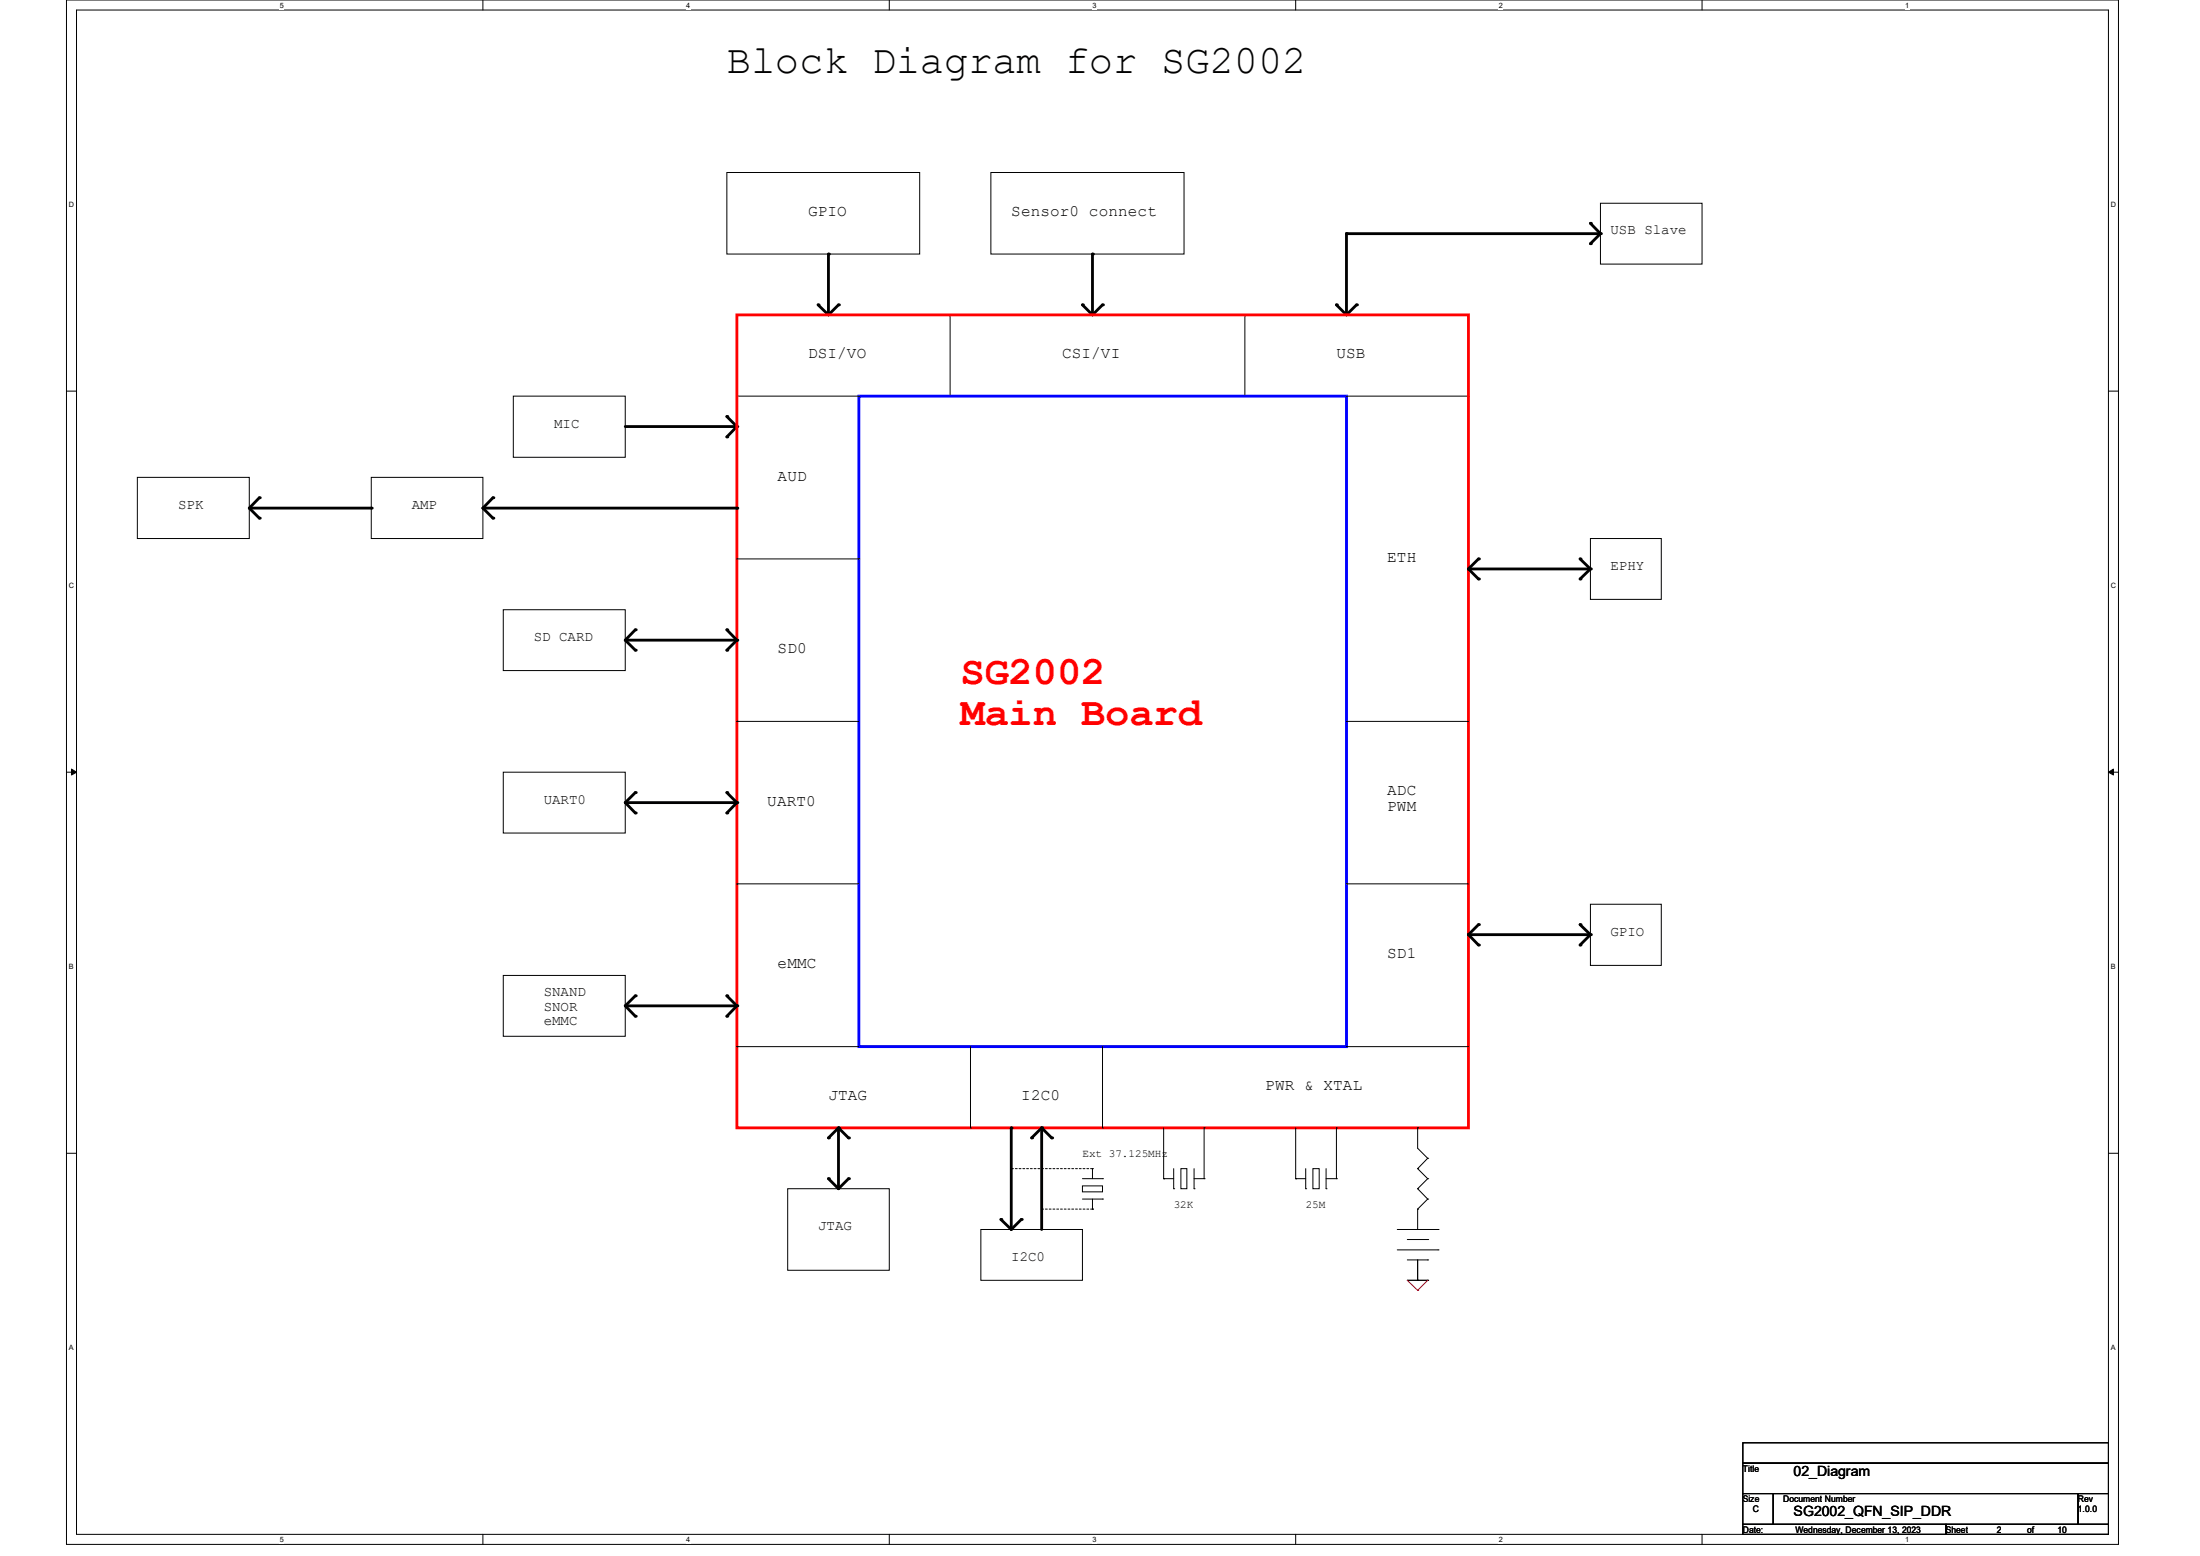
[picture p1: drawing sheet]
<svg xmlns="http://www.w3.org/2000/svg" width="297mm" height="210mm" viewBox="0 0 297 210" stroke-linecap="round" stroke-linejoin="round" font-family="sans-serif">
<path d="M9 0h277v208.4h-277zM10.3 1.4h274.3v205.7h-274.3z" fill="none" stroke="#000" stroke-width=".14"/>
<g fill="#fff">
<path d="M37.8 .1h.5v1.1h-.5z"/>
<path d="M37.8 207.2h.5v1.1h-.5z"/>
</g>
<path d="M65.2 0v1.4M65.2 207.1v1.3" fill="none" stroke="#000" stroke-width=".14"/>
<g fill="#fff">
<path d="M92.6 .1h.6v1.1h-.6z"/>
<path d="M92.6 207.2h.6v1.1h-.6z"/>
</g>
<path d="M120.1 0v1.4M120.1 207.1v1.3" fill="none" stroke="#000" stroke-width=".14"/>
<g fill="#fff">
<path d="M147.5 .1h.5v1.1h-.5z"/>
<path d="M147.5 207.2h.5v1.1h-.5z"/>
</g>
<path d="M174.9 0v1.4M174.9 207.1v1.3" fill="none" stroke="#000" stroke-width=".14"/>
<g fill="#fff">
<path d="M202.4 .1h.5v1.1h-.5z"/>
<path d="M202.4 207.2h.5v1.1h-.5z"/>
</g>
<path d="M229.8 0v1.4M229.8 207.1v1.3" fill="none" stroke="#000" stroke-width=".14"/>
<g fill="#fff">
<path d="M257.2 .1h.6v1.1h-.6z"/>
<path d="M257.2 207.2h.6v1.1h-.6z"/>
<path d="M9.3 27.1h.7v1.1h-.7z"/>
<path d="M285 27.1h.7v1.1h-.7z"/>
<path d="M9.3 78.5h.7v1.1h-.7z"/>
<path d="M285 78.5h.7v1.1h-.7z"/>
</g>
<path d="M9 52.8h1.3M284.6 52.8h1.4" fill="none" stroke="#000" stroke-width=".14"/>
<g fill="#fff">
<path d="M9.3 129.9h.6v1.1h-.6z"/>
<path d="M285 129.9h.6v1.1h-.6z"/>
</g>
<path d="M9 104.2h1.3M284.6 104.2h1.4" fill="none" stroke="#000" stroke-width=".14"/>
<path d="M9.7 103.8l.6 .4-.6 .4zM284.6 104.2l.7-.4v.8z" fill="#000" stroke="#000" stroke-width=".14"/>
<g fill="#fff">
<path d="M9.3 181.4h.6v1.1h-.6z"/>
<path d="M285 181.4h.6v1.1h-.6z"/>
</g>
<g fill="none" stroke="#000" stroke-width=".14">
<path d="M98.1 23.3h26.1v11h-26.1zM133.8 23.3h26.1v11h-26.1zM216.1 27.4h13.7v8.2h-13.7zM69.3 53.5h15.1v8.2h-15.1zM99.5 53.5h16.5M116 53.5h.1M128.3 53.5h.1M128.3 42.5v11M168.1 53.5h.1M168.1 42.5v11M181.8 53.5h16.4M198.2 53.5h.1"/>
<path d="M18.5 64.4h15.2v8.3h-15.2zM50.1 64.4h15.1v8.3h-15.1zM99.5 75.4h16.5M116 75.4h.1M214.7 72.7h9.6v8.2h-9.6zM67.9 82.3h16.5v8.2h-16.5zM99.5 97.4h.1M99.5 97.4h16.5M181.8 97.4h.1M181.8 97.4h16.4M67.9 104.2h16.5v8.2h-16.5zM99.5 119.3h.1"/>
<path d="M99.5 119.3h16.5M181.8 119.3h.1M181.8 119.3h16.4M67.9 131.7h16.5v8.2h-16.5zM214.7 122h9.6v8.3h-9.6zM9 155.7h1.3M99.5 141.3h.1M99.5 141.3h16.5M131 152.2h.1M131 141.3v10.9M146.1 159.1h2.7M147.5 157.7h.1"/>
<path d="M147.5 157.7v1.4M148.8 152.2h.1M148.8 159.1h.1M148.8 141.3v10.9M157.1 159.1h.1M157.1 159.1h1.4M157.1 152.2v6.9M158.5 157.7v2.7M159.4 157.7h.8v2.7h-.8zM161.2 159.1h1.4M161.2 157.7v2.7M162.6 159.1h.1"/>
<path d="M162.6 152.2h.1M162.6 152.2v6.9M174.9 159.1h.1M174.9 159.1h1.4M174.9 152.2v6.9M176.3 157.7v2.7M177.2 157.7h.9v2.7h-.9zM179 159.1h1.4M179 157.7v2.7M180.4 159.1h.1M180.4 152.2h.1M180.4 152.2v6.9"/>
<path d="M181.8 141.3h.1M181.8 141.3h16.4M191.4 152.2h.1M191.4 157.7h.1M191.4 152.2v2.8l1.3 1.3M191.4 157.7l1.3 1.4M192.7 156.3h.1M192.7 159.1h.1M192.7 156.3l-1.3 1.4M192.7 159.1l-1.3 1.3M284.6 155.7h1.4M106.3 160.4h13.8v11h-13.8z"/>
<path d="M132.4 165.9h13.7v6.9h-13.7zM146.1 160.1h2.7v.8h-2.7zM146.1 161.8h2.7M147.5 163.2h.1M147.5 161.8v1.4M148.8 161.8h.1M158.5 160.4h.1M161.2 160.4h.1M176.3 160.4h.1M179 160.4h.1M188.6 165.9h5.5M188.6 168.7h5.5"/>
<path d="M190 167.3h2.7M190 170.1h2.7M190 172.8h2.7M191.4 160.4h.1M191.4 163.2h.1M191.4 165.9h.1M191.4 172.8h.1M191.4 163.2v2.7M191.4 170.1v2.7M191.4 160.4l1.3 1.4M192.7 161.8h.1M192.7 167.3h.1"/>
<path d="M192.7 170.1h.1M192.7 172.8h.1M192.7 161.8l-1.3 1.4M194.1 165.9h.1M194.1 168.7h.1M235.3 194.7h49.3v2.8h-49.3zM235.3 197.5h49.3v4.1h-49.3zM235.3 201.6h4.1v4.1h-4.1zM235.3 205.7h27.4v1.4h-27.4zM239.4 201.6h41.1v4.1h-41.1zM262.7 205.7h21.9v1.4h-21.9zM280.5 201.6h4.1v4.1h-4.1z"/>
</g>
<g fill="none" stroke="#000" stroke-width=".38">
<path d="M111.8 34.3v8.2M147.5 34.3v8.2M214.7 30.1l1.4 1.4M216.1 31.5h-34.3v11M216.1 31.5l-1.4 1.4M84.4 57.6h15.1M98.1 56.2l1.4 1.4M99.5 57.6l-1.4 1.4M110.4 41.1l1.4 1.4M113.2 41.1l-1.4 1.4M146.1 41.1l1.4 1.4M148.8 41.1l-1.3 1.4"/>
<path d="M180.4 41.1l1.4 1.4M183.1 41.1l-1.3 1.4M33.7 68.6l1.3 1.3M33.7 68.6h16.4M35 67.2l-1.3 1.4M65.2 68.6h34.3M65.2 68.6l1.3 1.3M66.5 67.2l-1.3 1.4M198.2 76.8h16.5M198.2 76.8l1.4 1.3M199.6 75.4l-1.4 1.4M213.3 75.4l1.4 1.4"/>
<path d="M214.7 76.8l-1.4 1.3M84.4 86.4l1.4 1.4M84.4 86.4h15.1M85.8 85l-1.4 1.4M98.1 85l1.4 1.4M99.5 86.4l-1.4 1.4M84.4 108.3l1.4 1.4M84.4 108.3h15.1M85.8 107l-1.4 1.3M98.1 107l1.4 1.3M99.5 108.3l-1.4 1.4M84.4 135.8l1.4 1.4"/>
<path d="M84.4 135.8h15.1M85.8 134.4l-1.4 1.4M98.1 134.4l1.4 1.4M99.5 135.8l-1.4 1.4M198.2 126.2l1.4 1.4M198.2 126.2h16.5M199.6 124.8l-1.4 1.4M213.3 124.8l1.4 1.4M214.7 126.2l-1.4 1.4M111.8 159.1l1.4 1.3M113.2 152.2v8.2M113.2 152.2l-1.4 1.4"/>
<path d="M113.2 152.2l1.4 1.4M114.6 159.1l-1.4 1.3M136.5 152.2v13.7M140.6 152.2v13.7M140.6 152.2l-1.3 1.4M140.6 152.2l1.4 1.4M135.1 164.6l1.4 1.3M137.9 164.6l-1.4 1.3"/>
</g>
<g fill="#000">
<circle cx="111.8" cy="34.3" r=".19"/>
<circle cx="147.5" cy="34.3" r=".19"/>
<circle cx="181.8" cy="31.5" r=".19"/>
<circle cx="214.7" cy="30.1" r=".19"/>
<circle cx="214.7" cy="32.9" r=".19"/>
<circle cx="216.1" cy="31.5" r=".19"/>
<circle cx="98.1" cy="56.2" r=".19"/>
<circle cx="98.1" cy="59" r=".19"/>
<circle cx="99.5" cy="57.6" r=".19"/>
<circle cx="110.4" cy="41.1" r=".19"/>
<circle cx="113.2" cy="41.1" r=".19"/>
<circle cx="146.1" cy="41.1" r=".19"/>
<circle cx="148.8" cy="41.1" r=".19"/>
<circle cx="180.4" cy="41.1" r=".19"/>
<circle cx="183.1" cy="41.1" r=".19"/>
<circle cx="35" cy="69.9" r=".19"/>
<circle cx="35" cy="67.2" r=".19"/>
<circle cx="50.1" cy="68.6" r=".19"/>
<circle cx="66.5" cy="67.2" r=".19"/>
<circle cx="66.5" cy="69.9" r=".19"/>
<circle cx="99.5" cy="68.6" r=".19"/>
<circle cx="199.6" cy="78.1" r=".19"/>
<circle cx="199.6" cy="75.4" r=".19"/>
<circle cx="213.3" cy="75.4" r=".19"/>
<circle cx="213.3" cy="78.1" r=".19"/>
<circle cx="214.7" cy="76.8" r=".19"/>
<circle cx="85.8" cy="85" r=".19"/>
<circle cx="85.8" cy="87.8" r=".19"/>
<circle cx="98.1" cy="85" r=".19"/>
<circle cx="98.1" cy="87.8" r=".19"/>
<circle cx="99.5" cy="86.4" r=".19"/>
<circle cx="85.8" cy="107" r=".19"/>
<circle cx="85.8" cy="109.7" r=".19"/>
<circle cx="98.1" cy="109.7" r=".19"/>
<circle cx="98.1" cy="107" r=".19"/>
<circle cx="99.5" cy="108.3" r=".19"/>
<circle cx="85.8" cy="137.2" r=".19"/>
<circle cx="85.8" cy="134.4" r=".19"/>
<circle cx="98.1" cy="137.2" r=".19"/>
<circle cx="98.1" cy="134.4" r=".19"/>
<circle cx="99.5" cy="135.8" r=".19"/>
<circle cx="199.6" cy="124.8" r=".19"/>
<circle cx="199.6" cy="127.6" r=".19"/>
<circle cx="213.3" cy="124.8" r=".19"/>
<circle cx="213.3" cy="127.6" r=".19"/>
<circle cx="214.7" cy="126.2" r=".19"/>
<circle cx="111.8" cy="153.6" r=".19"/>
<circle cx="111.8" cy="159.1" r=".19"/>
<circle cx="113.2" cy="152.2" r=".19"/>
<circle cx="114.6" cy="159.1" r=".19"/>
<circle cx="114.6" cy="153.6" r=".19"/>
<circle cx="136.5" cy="152.2" r=".19"/>
<circle cx="139.3" cy="153.6" r=".19"/>
<circle cx="140.6" cy="152.2" r=".19"/>
<circle cx="142" cy="153.6" r=".19"/>
<circle cx="135.1" cy="164.6" r=".19"/>
<circle cx="137.9" cy="164.6" r=".19"/>
</g>
<path d="M116 53.5h65.8v87.8h-65.8z" fill="none" stroke="#00f" stroke-width=".38"/>
<path d="M99.5 42.5h98.7v109.7h-98.7z" fill="none" stroke="#f00" stroke-width=".38"/>
<path d="M136.5 157.7h.1M147.5 157.7h-11M140.6 163.2h6.9M147.5 163.2h.1" fill="none" stroke="#000" stroke-width=".14" stroke-dasharray=".3"/>
<path d="M190 172.8l1.4 1.4M191.4 174.2h.1M192.7 172.8l-1.3 1.4" fill="none" stroke="#800040" stroke-width=".14"/>
<text font-size="5.5" x="98.1" y="9.8">Block Diagram for SG2002</text>
<g font-size="5.5" fill="#f00">
<text x="129.7" y="92.3">SG2002</text>
<text x="129.7" y="97.8">Main Board</text>
</g>
<g font-size="2.2">
<text x="109.1" y="29.2">GPIO</text>
<text x="136.5" y="29.2">Sensor0 connect</text>
<text x="109.1" y="48.4">DSI/VO</text>
<text x="143.4" y="48.4">CSI/VI</text>
<text x="180.4" y="48.4">USB</text>
<text x="105" y="64.9">AUD</text>
<text x="187.3" y="75.8">ETH</text>
<text x="105" y="88.2">SD0</text>
<text x="187.3" y="107.4">ADC</text>
<text x="103.6" y="108.8">UART0</text>
<text x="187.3" y="109.5">PWM</text>
<text x="105" y="130.7">eMMC</text>
<text x="187.3" y="129.3">SD1</text>
<text x="111.8" y="148.5">JTAG</text>
<text x="137.9" y="148.5">I2C0</text>
<text x="170.8" y="147.2">PWR &amp; XTAL</text>
</g>
<g font-size="1.9">
<text x="217.4" y="31.6">USB Slave</text>
<text x="74.8" y="57.7">MIC</text>
<text x="24" y="68.7">SPK</text>
<text x="55.6" y="68.7">AMP</text>
<text x="217.4" y="76.9">EPHY</text>
<text x="72.1" y="86.5">SD CARD</text>
<text x="73.4" y="108.5">UART0</text>
<text x="217.4" y="126.3">GPIO</text>
<text x="73.4" y="134.5">SNAND</text>
<text x="73.4" y="136.4">SNOR</text>
<text x="73.4" y="138.3">eMMC</text>
<text x="110.4" y="166.1">JTAG</text>
<text x="136.5" y="170.2">I2C0</text>
<text x="242.1" y="199.2">02_Diagram</text>
<text x="242.1" y="204.7">SG2002_QFN_SIP_DDR</text>
</g>
<g font-size="1.5">
<text x="146.1" y="156.2">Ext 37.125MHz</text>
<text x="158.5" y="163.1">32K</text>
<text x="176.3" y="163.1">25M</text>
</g>
<g font-size="1.2">
<text x="235.3" y="198.6">Title</text>
<text x="235.3" y="202.7">Size</text>
<text x="240.7" y="202.7">Document Number</text>
<text x="280.5" y="202.7">Rev</text>
<text x="235.3" y="206.9">Date:</text>
<text x="236.6" y="204.1">C</text>
<text x="242.4" y="206.9">Wednesday, December 13, 2023</text>
<text x="262.7" y="206.9">Sheet</text>
<text x="269.6" y="206.9">2</text>
<text x="273.7" y="206.9">of</text>
<text x="277.8" y="206.9">10</text>
<text x="280.5" y="204.1">1.0.0</text>
</g>
<g font-size="1">
<text x="37.8" y="1">5</text>
<text x="92.6" y="1">4</text>
<text x="147.5" y="1">3</text>
<text x="202.4" y="1">2</text>
<text x="257.2" y="1">1</text>
<text x="9.3" y="27.9">D</text>
<text x="285" y="27.9">D</text>
<text x="9.3" y="79.4">C</text>
<text x="285" y="79.4">C</text>
<text x="9.3" y="130.8">B</text>
<text x="285" y="130.8">B</text>
<text x="9.3" y="182.2">A</text>
<text x="285" y="182.2">A</text>
<text x="37.8" y="208.1">5</text>
<text x="92.6" y="208.1">4</text>
<text x="147.5" y="208.1">3</text>
<text x="202.4" y="208.1">2</text>
<text x="257.2" y="208.1">1</text>
</g>
</svg>
